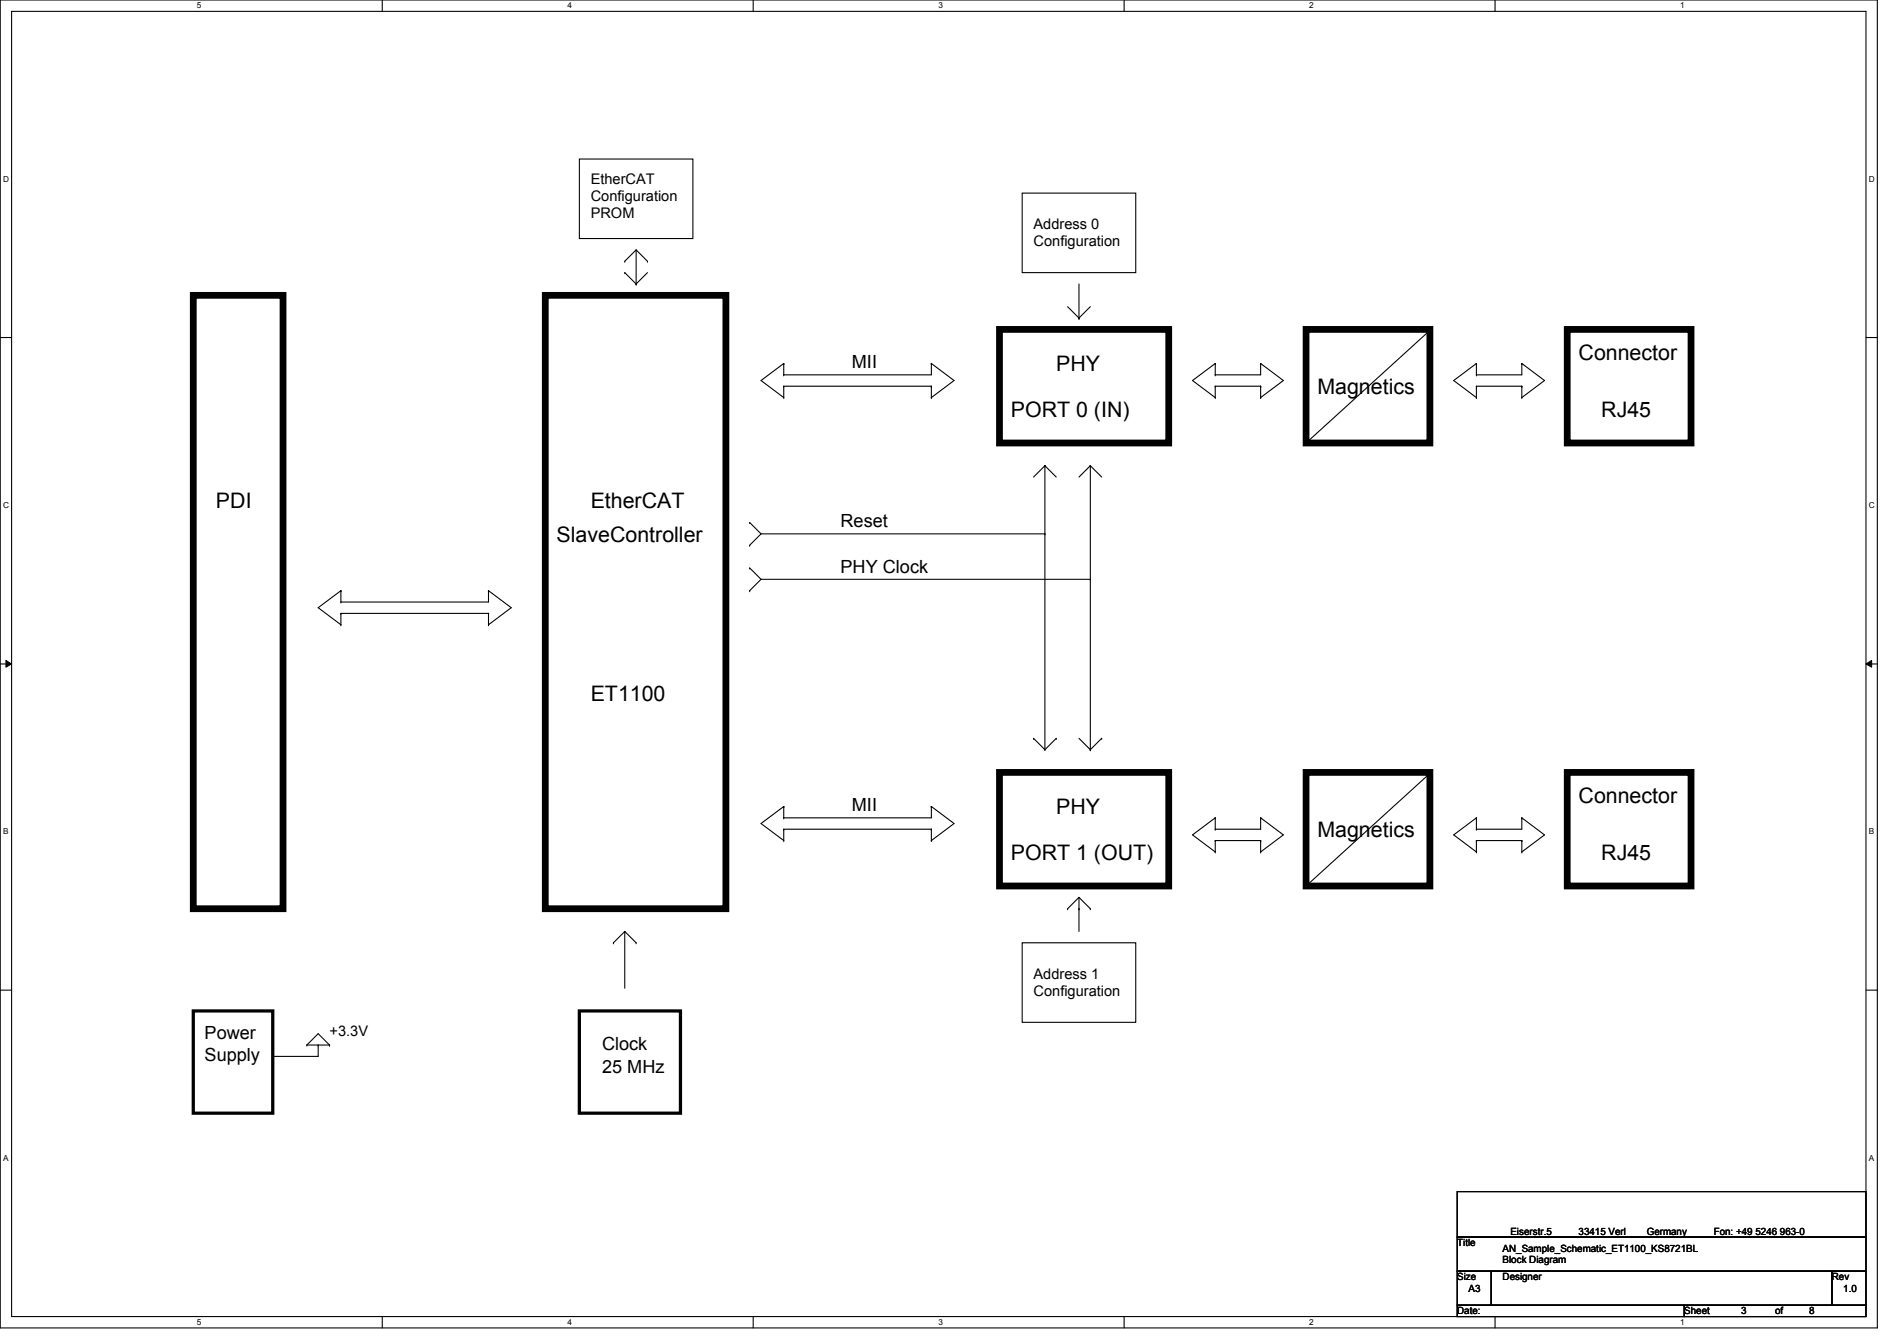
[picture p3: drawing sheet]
<svg xmlns="http://www.w3.org/2000/svg" width="297mm" height="210mm" viewBox="0 0 297 210" stroke-linecap="round" stroke-linejoin="round" font-family="sans-serif">
<path d="M0 0h294v207.9h-294zM1.8 1.8h290.4v204.3h-290.4z" fill="none" stroke="#000" stroke-width=".17"/>
<g fill="#fff">
<path d="M30.8 .2h.7v1.4h-.7z"/>
<path d="M30.8 206.2h.7v1.4h-.7z"/>
</g>
<path d="M59.9 0v1.8M59.9 206.1v1.8" fill="none" stroke="#000" stroke-width=".17"/>
<g fill="#fff">
<path d="M88.9 .2h.6v1.4h-.6z"/>
<path d="M88.9 206.2h.6v1.4h-.6z"/>
</g>
<path d="M117.9 0v1.8M117.9 206.1v1.8" fill="none" stroke="#000" stroke-width=".17"/>
<g fill="#fff">
<path d="M146.9 .2h.7v1.4h-.7z"/>
<path d="M146.9 206.2h.7v1.4h-.7z"/>
</g>
<path d="M176 0v1.8M176 206.1v1.8" fill="none" stroke="#000" stroke-width=".17"/>
<g fill="#fff">
<path d="M205 .2h.7v1.4h-.7z"/>
<path d="M205 206.2h.7v1.4h-.7z"/>
</g>
<path d="M234.1 0v1.8M234.1 206.1v1.8" fill="none" stroke="#000" stroke-width=".17"/>
<g fill="#fff">
<path d="M263.1 .2h.7v1.4h-.7z"/>
<path d="M263.1 206.2h.7v1.4h-.7z"/>
<path d="M.5 27.3h.9v1.4h-.9z"/>
<path d="M292.6 27.3h.9v1.4h-.9z"/>
<path d="M.5 78.4h.9v1.4h-.9z"/>
<path d="M292.6 78.4h.9v1.4h-.9z"/>
</g>
<path d="M0 52.8h1.8M292.2 52.8h1.8" fill="none" stroke="#000" stroke-width=".17"/>
<g fill="#fff">
<path d="M.5 129.5h.8v1.4h-.8z"/>
<path d="M292.6 129.5h.9v1.4h-.9z"/>
</g>
<path d="M0 103.9h1.8M292.2 103.9h1.8" fill="none" stroke="#000" stroke-width=".17"/>
<path d="M.9 103.4l.9 .5-.9 .5zM292.2 103.9l.9-.5v1z" fill="#000"/>
<path d="M.9 103.4l.9 .5-.9 .5zM292.2 103.9l.9-.5v1z" fill="none" stroke="#000" stroke-width=".16"/>
<g fill="#fff">
<path d="M.5 180.5h.8v1.4h-.8z"/>
<path d="M292.6 180.5h.9v1.4h-.9z"/>
</g>
<g fill="none" stroke="#000" stroke-width=".17">
<path d="M90.7 24.9h17.8v12.4h-17.8zM99.6 39.1l1.8 1.8M99.6 39.1l-1.8 1.8M99.6 39.1v5.3M160.1 30.2h17.7v12.5h-17.7zM97.8 40.9h.1M97.8 42.7h.1M97.8 42.7l1.8 1.7M99.6 44.4h.1M101.4 40.9h.1M101.4 42.7l-1.8 1.7M122.7 56.9h.1"/>
<path d="M122.7 58.7h.1M122.7 56.9l-3.5 2.7 3.5 2.6M122.7 56.9v1.8M145.8 56.9h.1M145.8 56.9v1.8h-23.1M145.8 56.9l3.6 2.7-3.6 2.6M167.2 48l1.7 1.8M168.9 49.8h.1M168.9 44.4v5.4M170.7 48l-1.8 1.8M190.3 58.7h.1M190.3 56.9h.1"/>
<path d="M190.3 56.9v1.8M190.3 56.9l-3.6 2.7 3.6 2.6M197.4 56.9h.1M197.4 56.9v1.8h-7.1M197.4 56.9l3.6 2.7-3.6 2.6M224.1 51.6l-19.6 17.7M231.2 56.9h.1M231.2 58.7h.1M231.2 56.9v1.8M231.2 56.9l-3.6 2.7 3.6 2.6M238.3 56.9h.1M238.3 56.9v1.8h-7.1"/>
<path d="M238.3 56.9l3.5 2.7-3.5 2.6M122.7 62.2h.1M122.7 60.5h.1M122.7 60.5h23.1M122.7 60.5v1.7M145.8 60.5h.1M145.8 62.2h.1M145.8 60.5v1.7M163.6 72.9h.1M163.6 72.9l1.8 1.8M163.6 72.9l-1.8 1.8M163.6 72.9v44.4"/>
<path d="M170.7 72.9h.1M170.7 72.9l-1.8 1.8M170.7 72.9l1.8 1.8M170.7 72.9v44.4M190.3 60.5h.1M190.3 62.2h.1M190.3 60.5h7.1M190.3 60.5v1.7M197.4 60.5h.1M197.4 62.2h.1M197.4 60.5v1.7M204.5 69.3h.1"/>
<path d="M231.2 62.2h.1M231.2 60.5h.1M231.2 60.5h7.1M231.2 60.5v1.7M238.3 60.5h.1M238.3 62.2h.1M238.3 60.5v1.7M53.4 94.2h.1M53.4 96h.1M53.4 92.5h.1M53.4 97.8h.1M53.4 96h23.1"/>
<path d="M53.4 92.5v1.7M53.4 96v1.8M53.4 92.5l-3.6 2.6 3.6 2.7M76.5 92.5h.1M76.5 96h.1M76.5 97.8h.1M76.5 92.5l3.5 2.6-3.5 2.7M76.5 92.5v1.7h-23.1M76.5 96v1.8M117.4 88.9h.1M117.4 92.5h.1M117.4 81.8h.1"/>
<path d="M117.4 85.3h.1M117.4 88.9l1.8 1.8M117.4 81.8l1.8 1.8M119.2 90.7h51.5M119.2 83.6h44.4M119.2 90.7l-1.8 1.8M119.2 83.6l-1.8 1.7M163.6 83.6h.1M170.7 90.7h.1M161.8 115.6h.1M161.8 115.6l1.8 1.7M163.6 117.3h.1"/>
<path d="M165.4 115.6h.1M165.4 115.6l-1.8 1.7M168.9 115.6l1.8 1.7M170.7 117.3h.1M172.5 115.6h.1M172.5 115.6l-1.8 1.7M122.7 128h.1M122.7 129.8h.1M122.7 126.2h.1M122.7 131.6h.1M122.7 126.2v1.8M122.7 129.8v1.8"/>
<path d="M122.7 129.8h23.1M122.7 126.2l-3.5 2.7 3.5 2.7M145.8 126.2h.1M145.8 129.8h.1M145.8 131.6h.1M145.8 126.2v1.8h-23.1M145.8 129.8v1.8M145.8 126.2l3.6 2.7-3.6 2.7M190.3 128h.1M190.3 129.8h.1M190.3 133.3h.1M190.3 131.6h.1"/>
<path d="M190.3 128v1.8M190.3 131.6v1.7M190.3 128l-3.6 2.7 3.6 2.6M190.3 131.6h7.1M197.4 128h.1M197.4 131.6h.1M197.4 133.3h.1M197.4 128v1.8h-7.1M197.4 131.6v1.7M197.4 128l3.6 2.7-3.6 2.6M204.5 138.7h.1M224.1 120.9l-19.6 17.8"/>
<path d="M231.2 129.8h.1M231.2 131.6h.1M231.2 128h.1M231.2 133.3h.1M231.2 131.6h7.1M231.2 128v1.8M231.2 131.6v1.7M231.2 128l-3.6 2.7 3.6 2.6M238.3 128h.1M238.3 131.6h.1M238.3 133.3h.1M238.3 128v1.8h-7.1"/>
<path d="M238.3 128l3.5 2.7-3.5 2.6M238.3 131.6v1.7M0 155h1.8M96.1 147.6h.1M97.8 145.8h.1M97.8 145.8v8.9M97.8 145.8l-1.7 1.8M97.8 145.8l1.8 1.8M99.6 147.6h.1M160.1 147.6h17.7v12.4h-17.7zM167.2 142.2h.1M168.9 142.2h.1"/>
<path d="M168.9 140.5l1.8 1.7M168.9 140.5l-1.7 1.7M168.9 140.5v5.3M170.7 142.2h.1M292.2 155h1.8M42.7 165.4h.1M48 163.6h.1M48 163.6l1.8-1.8 1.8 1.8M48 163.6h3.6M49.8 163.6h.1M49.8 163.6v1.8h-7.1M51.6 163.6h.1"/>
<path d="M228.2 186.5h64v7.1h-64zM228.2 193.6h64v5.4h-64zM228.2 199h5.3v5.3h-5.3zM233.5 199h53.3v5.3h-53.3zM286.8 199h5.4v5.3h-5.4zM228.2 204.3h35.5v1.8h-35.5zM263.7 204.3h28.5v1.8h-28.5z"/>
</g>
<path d="M30.3 46.2h14v96h-14zM85.4 46.2h28.3v96h-28.3zM156.5 51.6h26.5v17.7h-26.5zM204.5 51.6h19.4v17.7h-19.4zM245.4 51.6h19.4v17.7h-19.4zM156.5 120.9h26.5v17.8h-26.5zM204.5 120.9h19.4v17.8h-19.4zM245.4 120.9h19.4v17.8h-19.4z" fill="none" stroke="#000" stroke-width="1.1"/>
<path d="M30.3 158.2h12.4v16h-12.4zM90.7 158.2h15.8v16h-15.8z" fill="none" stroke="#000" stroke-width=".51"/>
<g font-size="3.3">
<text x="165.4" y="58.1">PHY</text>
<text x="247.2" y="56.3">Connector</text>
<text x="158.3" y="65.2">PORT 0 (IN)</text>
<text x="206.3" y="61.7">Magnetics</text>
<text x="250.7" y="65.2">RJ45</text>
<text x="33.8" y="79.5">PDI</text>
<text x="92.5" y="79.5">EtherCAT</text>
<text x="87.2" y="84.8">SlaveController</text>
<text x="92.5" y="109.7">ET1100</text>
<text x="247.2" y="125.7">Connector</text>
<text x="165.4" y="127.5">PHY</text>
<text x="206.3" y="131">Magnetics</text>
<text x="158.3" y="134.6">PORT 1 (OUT)</text>
<text x="250.7" y="134.6">RJ45</text>
</g>
<g font-size="2.8">
<text x="133.4" y="57.7">MII</text>
<text x="131.6" y="82.5">Reset</text>
<text x="131.6" y="89.7">PHY Clock</text>
<text x="133.4" y="127">MII</text>
<text x="32" y="162.6">Power</text>
<text x="32" y="166.1">Supply</text>
<text x="94.3" y="167.9">25 MHz</text>
<text x="94.3" y="164.3">Clock</text>
</g>
<g font-size="2.3">
<text x="92.5" y="28.7">EtherCAT</text>
<text x="92.5" y="31.4">Configuration</text>
<text x="92.5" y="34.1">PROM</text>
<text x="161.8" y="35.9">Address 0</text>
<text x="161.8" y="38.5">Configuration</text>
<text x="161.8" y="153.2">Address 1</text>
<text x="161.8" y="155.9">Configuration</text>
<text x="51.6" y="162.1">+3.3V</text>
</g>
<g font-size="1.6">
<text x="228.2" y="195.1">Title</text>
<text x="235.3" y="197.7">Block Diagram</text>
<text x="235.3" y="196">AN_Sample_Schematic_ET1100_KS8721BL</text>
<text x="236.5" y="193.3">Eiserstr.5</text>
<text x="247.2" y="193.3">33415 Verl</text>
<text x="257.8" y="193.3">Germany</text>
<text x="268.3" y="193.3">Fon: +49 5246 963-0</text>
<text x="228.2" y="200.4">Size</text>
<text x="230" y="202.2">A3</text>
<text x="235.3" y="200.4">Designer</text>
<text x="286.8" y="200.4">Rev</text>
<text x="288.6" y="202.2">1.0</text>
<text x="228.2" y="205.7">Date:</text>
<text x="263.7" y="205.7">Sheet</text>
<text x="272.6" y="205.7">3</text>
<text x="278" y="205.7">of</text>
<text x="283.3" y="205.7">8</text>
</g>
<g font-size="1.3">
<text x="30.8" y="1.3">5</text>
<text x="88.9" y="1.3">4</text>
<text x="146.9" y="1.3">3</text>
<text x="205" y="1.3">2</text>
<text x="263.1" y="1.3">1</text>
<text x=".5" y="28.4">D</text>
<text x="292.6" y="28.4">D</text>
<text x=".5" y="79.5">C</text>
<text x="292.6" y="79.5">C</text>
<text x=".5" y="130.6">B</text>
<text x="292.6" y="130.6">B</text>
<text x=".5" y="181.7">A</text>
<text x="292.6" y="181.7">A</text>
<text x="30.8" y="207.4">5</text>
<text x="88.9" y="207.4">4</text>
<text x="146.9" y="207.4">3</text>
<text x="205" y="207.4">2</text>
<text x="263.1" y="207.4">1</text>
</g>
</svg>
